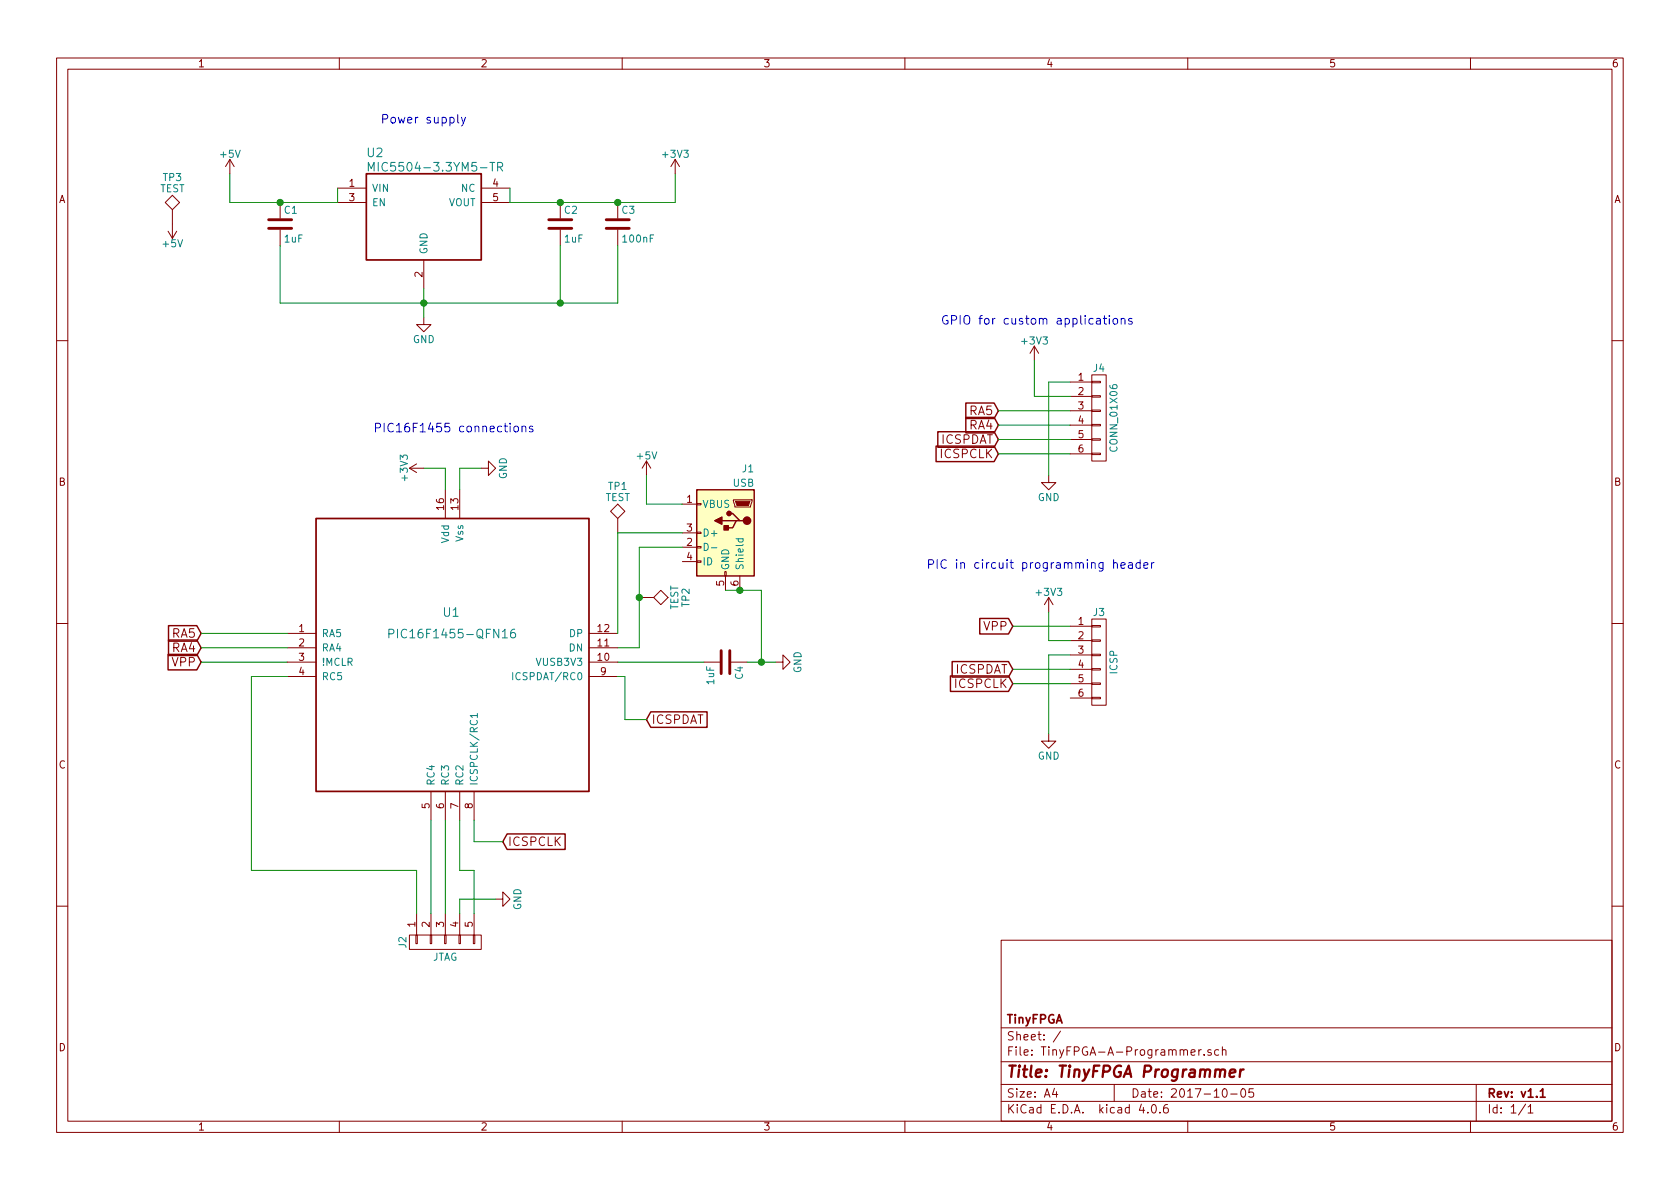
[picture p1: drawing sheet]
EESchema Schematic File Version 2
LIBS:power
LIBS:device
LIBS:transistors
LIBS:conn
LIBS:linear
LIBS:regul
LIBS:74xx
LIBS:cmos4000
LIBS:adc-dac
LIBS:memory
LIBS:xilinx
LIBS:microcontrollers
LIBS:dsp
LIBS:microchip
LIBS:analog_switches
LIBS:motorola
LIBS:texas
LIBS:intel
LIBS:audio
LIBS:interface
LIBS:digital-audio
LIBS:philips
LIBS:display
LIBS:cypress
LIBS:siliconi
LIBS:opto
LIBS:atmel
LIBS:contrib
LIBS:valves
LIBS:pic
LIBS:tinyfpga
LIBS:TinyFPGA-A-Programmer-cache
EELAYER 25 0
EELAYER END
$Descr A4 11693 8268
encoding utf-8
Sheet 1 1
Title "TinyFPGA Programmer"
Date "2017-10-05"
Rev "v1.1"
Comp "TinyFPGA"
Comment1 ""
Comment2 ""
Comment3 ""
Comment4 ""
$EndDescr
$Comp
L PIC16F1455-QFN16 U1
U 1 1
P 2000 4400
F 0 "U1" H 3200 4550 60  0000 R CNN
F 1 "PIC16F1455-QFN16" H 3600 4400 60  0000 R CNN
F 2 "Housings_DFN_QFN:QFN-16-1EP_4x4mm_Pitch0.65mm" H 2000 4400 60  0001 C CNN
F 3 "" H 2000 4400 60  0001 C CNN
	1    2000 4400
	1    0    0    -1  
$EndComp
$Comp
L MIC5504-3.3YM5-TR U2
U 1 1
P 2350 1300
F 0 "U2" H 2550 1550 60  0000 L CNN
F 1 "MIC5504-3.3YM5-TR" H 2550 1450 60  0000 L CNN
F 2 "TinyFPGA:SOT23" H 2350 1300 60  0001 C CNN
F 3 "" H 2350 1300 60  0001 C CNN
	1    2350 1300
	1    0    0    -1  
$EndComp
$Comp
L C C1
U 1 1
P 1950 1550
F 0 "C1" H 1975 1650 50  0000 L CNN
F 1 "1uF" H 1975 1450 50  0000 L CNN
F 2 "Capacitors_SMD:C_0603" H 1988 1400 50  0001 C CNN
F 3 "" H 1950 1550 50  0001 C CNN
	1    1950 1550
	1    0    0    -1  
$EndComp
$Comp
L C C2
U 1 1
P 3900 1550
F 0 "C2" H 3925 1650 50  0000 L CNN
F 1 "1uF" H 3925 1450 50  0000 L CNN
F 2 "Capacitors_SMD:C_0603" H 3938 1400 50  0001 C CNN
F 3 "" H 3900 1550 50  0001 C CNN
	1    3900 1550
	1    0    0    -1  
$EndComp
$Comp
L C C4
U 1 1
P 5050 4600
F 0 "C4" H 5075 4700 50  0000 L CNN
F 1 "1uF" H 5075 4500 50  0000 L CNN
F 2 "Capacitors_SMD:C_0603" H 5088 4450 50  0001 C CNN
F 3 "" H 5050 4600 50  0001 C CNN
	1    5050 4600
	0    1    1    0   
$EndComp
$Comp
L C C3
U 1 1
P 4300 1550
F 0 "C3" H 4325 1650 50  0000 L CNN
F 1 "100nF" H 4325 1450 50  0000 L CNN
F 2 "Capacitors_SMD:C_0603" H 4338 1400 50  0001 C CNN
F 3 "" H 4300 1550 50  0001 C CNN
	1    4300 1550
	1    0    0    -1  
$EndComp
$Comp
L GND #PWR3
U 1 1
P 3350 3250
F 0 "#PWR3" H 3350 3000 50  0001 C CNN
F 1 "GND" H 3350 3100 50  0000 C CNN
F 2 "" H 3350 3250 50  0001 C CNN
F 3 "" H 3350 3250 50  0001 C CNN
	1    3350 3250
	0    -1   -1   0   
$EndComp
$Comp
L +3V3 #PWR2
U 1 1
P 2950 3250
F 0 "#PWR2" H 2950 3100 50  0001 C CNN
F 1 "+3V3" H 2950 3390 50  0000 C CNN
F 2 "" H 2950 3250 50  0001 C CNN
F 3 "" H 2950 3250 50  0001 C CNN
	1    2950 3250
	0    -1   -1   0   
$EndComp
Wire Wire Line
	3100 3400 3100 3250
Wire Wire Line
	3100 3250 2950 3250
Wire Wire Line
	3200 3400 3200 3250
Wire Wire Line
	3200 3250 3350 3250
$Comp
L GND #PWR8
U 1 1
P 5400 4600
F 0 "#PWR8" H 5400 4350 50  0001 C CNN
F 1 "GND" H 5400 4450 50  0000 C CNN
F 2 "" H 5400 4600 50  0001 C CNN
F 3 "" H 5400 4600 50  0001 C CNN
	1    5400 4600
	0    -1   -1   0   
$EndComp
Wire Wire Line
	5200 4600 5400 4600
Wire Wire Line
	4900 4600 4300 4600
$Comp
L +3V3 #PWR7
U 1 1
P 4700 1200
F 0 "#PWR7" H 4700 1050 50  0001 C CNN
F 1 "+3V3" H 4700 1340 50  0000 C CNN
F 2 "" H 4700 1200 50  0001 C CNN
F 3 "" H 4700 1200 50  0001 C CNN
	1    4700 1200
	1    0    0    -1  
$EndComp
$Comp
L GND #PWR5
U 1 1
P 2950 2200
F 0 "#PWR5" H 2950 1950 50  0001 C CNN
F 1 "GND" H 2950 2050 50  0000 C CNN
F 2 "" H 2950 2200 50  0001 C CNN
F 3 "" H 2950 2200 50  0001 C CNN
	1    2950 2200
	1    0    0    -1  
$EndComp
$Comp
L +5V #PWR1
U 1 1
P 1600 1200
F 0 "#PWR1" H 1600 1050 50  0001 C CNN
F 1 "+5V" H 1600 1340 50  0000 C CNN
F 2 "" H 1600 1200 50  0001 C CNN
F 3 "" H 1600 1200 50  0001 C CNN
	1    1600 1200
	1    0    0    -1  
$EndComp
Wire Wire Line
	3550 1400 4700 1400
Connection ~ 3900 1400
Wire Wire Line
	4700 1400 4700 1200
Connection ~ 4300 1400
Wire Wire Line
	1600 1200 1600 1400
Wire Wire Line
	1600 1400 2350 1400
Connection ~ 1950 1400
Wire Wire Line
	2350 1400 2350 1300
Wire Wire Line
	2950 2000 2950 2200
Wire Wire Line
	1950 1700 1950 2100
Wire Wire Line
	1950 2100 4300 2100
Connection ~ 2950 2100
Wire Wire Line
	3900 2100 3900 1700
Wire Wire Line
	4300 2100 4300 1700
Connection ~ 3900 2100
$Comp
L CONN_01X05 J2
U 1 1
P 3100 6550
F 0 "J2" H 3100 6850 50  0000 C CNN
F 1 "JTAG" V 3200 6550 50  0000 C CNN
F 2 "Pin_Headers:Pin_Header_Straight_1x05_Pitch2.54mm" H 3100 6550 50  0001 C CNN
F 3 "" H 3100 6550 50  0001 C CNN
	1    3100 6550
	0    -1   1    0   
$EndComp
$Comp
L GND #PWR4
U 1 1
P 3450 6250
F 0 "#PWR4" H 3450 6000 50  0001 C CNN
F 1 "GND" H 3450 6100 50  0000 C CNN
F 2 "" H 3450 6250 50  0001 C CNN
F 3 "" H 3450 6250 50  0001 C CNN
	1    3450 6250
	0    -1   -1   0   
$EndComp
Wire Wire Line
	2000 4700 1750 4700
Wire Wire Line
	1750 4700 1750 6050
Wire Wire Line
	1750 6050 2900 6050
Wire Wire Line
	2900 6050 2900 6350
Wire Wire Line
	3000 5700 3000 6350
Wire Wire Line
	3100 5700 3100 6350
Wire Wire Line
	3200 5700 3200 6050
Wire Wire Line
	3200 6050 3300 6050
Wire Wire Line
	3300 6050 3300 6350
Wire Wire Line
	3450 6250 3200 6250
Wire Wire Line
	3200 6250 3200 6350
$Comp
L USB_OTG J1
U 1 1
P 5050 3700
F 0 "J1" H 4850 4150 50  0000 L CNN
F 1 "USB" H 4850 4050 50  0000 L CNN
F 2 "TinyFPGA:FCI-Micro-USB" H 5200 3650 50  0001 C CNN
F 3 "" H 5200 3650 50  0001 C CNN
	1    5050 3700
	-1   0    0    -1  
$EndComp
Wire Wire Line
	4750 3800 4450 3800
Wire Wire Line
	4450 4500 4300 4500
Wire Wire Line
	5300 4100 5300 4600
Wire Wire Line
	5050 4100 5300 4100
Connection ~ 5300 4600
Connection ~ 5150 4100
$Comp
L +5V #PWR6
U 1 1
P 4500 3300
F 0 "#PWR6" H 4500 3150 50  0001 C CNN
F 1 "+5V" H 4500 3440 50  0000 C CNN
F 2 "" H 4500 3300 50  0001 C CNN
F 3 "" H 4500 3300 50  0001 C CNN
	1    4500 3300
	1    0    0    -1  
$EndComp
Wire Wire Line
	4500 3300 4500 3500
Wire Wire Line
	4500 3500 4750 3500
$Comp
L CONN_01X06 J3
U 1 1
P 7650 4600
F 0 "J3" H 7650 4950 50  0000 C CNN
F 1 "ICSP" V 7750 4600 50  0000 C CNN
F 2 "Pin_Headers:Pin_Header_Straight_1x06_Pitch2.54mm" H 7650 4600 50  0001 C CNN
F 3 "" H 7650 4600 50  0001 C CNN
	1    7650 4600
	1    0    0    -1  
$EndComp
Text GLabel 4500 5000 2    60   Input ~ 0
ICSPDAT
Wire Wire Line
	4300 4700 4350 4700
Wire Wire Line
	4350 4700 4350 5000
Wire Wire Line
	4350 5000 4500 5000
Text GLabel 3500 5850 2    60   Input ~ 0
ICSPCLK
Wire Wire Line
	3300 5700 3300 5850
Wire Wire Line
	3300 5850 3500 5850
Text GLabel 1400 4600 0    60   Input ~ 0
VPP
Wire Wire Line
	2000 4600 1400 4600
$Comp
L GND #PWR13
U 1 1
P 7300 5100
F 0 "#PWR13" H 7300 4850 50  0001 C CNN
F 1 "GND" H 7300 4950 50  0000 C CNN
F 2 "" H 7300 5100 50  0001 C CNN
F 3 "" H 7300 5100 50  0001 C CNN
	1    7300 5100
	1    0    0    -1  
$EndComp
Wire Wire Line
	7300 5100 7300 4550
Wire Wire Line
	7300 4550 7450 4550
$Comp
L +3V3 #PWR12
U 1 1
P 7300 4250
F 0 "#PWR12" H 7300 4100 50  0001 C CNN
F 1 "+3V3" H 7300 4390 50  0000 C CNN
F 2 "" H 7300 4250 50  0001 C CNN
F 3 "" H 7300 4250 50  0001 C CNN
	1    7300 4250
	1    0    0    -1  
$EndComp
Wire Wire Line
	7300 4250 7300 4450
Wire Wire Line
	7300 4450 7450 4450
Text GLabel 7050 4350 0    60   Input ~ 0
VPP
Wire Wire Line
	7050 4350 7450 4350
Text GLabel 7050 4650 0    60   Input ~ 0
ICSPDAT
Text GLabel 7050 4750 0    60   Input ~ 0
ICSPCLK
Wire Wire Line
	7050 4650 7450 4650
Wire Wire Line
	7450 4750 7050 4750
Wire Wire Line
	3550 1300 3550 1400
$Comp
L CONN_01X06 J4
U 1 1
P 7650 2900
F 0 "J4" H 7650 3250 50  0000 C CNN
F 1 "CONN_01X06" V 7750 2900 50  0000 C CNN
F 2 "Pin_Headers:Pin_Header_Straight_1x06_Pitch2.54mm" H 7650 2900 50  0001 C CNN
F 3 "" H 7650 2900 50  0001 C CNN
	1    7650 2900
	1    0    0    -1  
$EndComp
$Comp
L +3V3 #PWR10
U 1 1
P 7200 2500
F 0 "#PWR10" H 7200 2350 50  0001 C CNN
F 1 "+3V3" H 7200 2640 50  0000 C CNN
F 2 "" H 7200 2500 50  0001 C CNN
F 3 "" H 7200 2500 50  0001 C CNN
	1    7200 2500
	1    0    0    -1  
$EndComp
$Comp
L GND #PWR11
U 1 1
P 7300 3300
F 0 "#PWR11" H 7300 3050 50  0001 C CNN
F 1 "GND" H 7300 3150 50  0000 C CNN
F 2 "" H 7300 3300 50  0001 C CNN
F 3 "" H 7300 3300 50  0001 C CNN
	1    7300 3300
	1    0    0    -1  
$EndComp
Wire Wire Line
	7300 2650 7300 3300
Text GLabel 6950 3050 0    60   Input ~ 0
ICSPDAT
Text GLabel 6950 3150 0    60   Input ~ 0
ICSPCLK
Text GLabel 6950 2950 0    60   Input ~ 0
RA4
Text GLabel 6950 2850 0    60   Input ~ 0
RA5
Wire Wire Line
	6950 2850 7450 2850
Wire Wire Line
	6950 2950 7450 2950
Wire Wire Line
	6950 3050 7450 3050
Wire Wire Line
	6950 3150 7450 3150
Text GLabel 1400 4400 0    60   Input ~ 0
RA5
Text GLabel 1400 4500 0    60   Input ~ 0
RA4
Wire Wire Line
	1400 4400 2000 4400
Wire Wire Line
	2000 4500 1400 4500
Wire Wire Line
	7300 2650 7450 2650
Wire Wire Line
	7200 2500 7200 2750
Wire Wire Line
	7200 2750 7450 2750
$Comp
L TEST TP3
U 1 1
P 1200 1550
F 0 "TP3" H 1200 1850 50  0000 C BNN
F 1 "TEST" H 1200 1800 50  0000 C CNN
F 2 "Measurement_Points:Measurement_Point_Round-SMD-Pad_Big" H 1200 1550 50  0001 C CNN
F 3 "" H 1200 1550 50  0001 C CNN
	1    1200 1550
	1    0    0    -1  
$EndComp
$Comp
L TEST TP1
U 1 1
P 4300 3700
F 0 "TP1" H 4300 4000 50  0000 C BNN
F 1 "TEST" H 4300 3950 50  0000 C CNN
F 2 "Measurement_Points:Measurement_Point_Round-SMD-Pad_Big" H 4300 3700 50  0001 C CNN
F 3 "" H 4300 3700 50  0001 C CNN
	1    4300 3700
	1    0    0    -1  
$EndComp
$Comp
L TEST TP2
U 1 1
P 4450 4150
F 0 "TP2" H 4450 4450 50  0000 C BNN
F 1 "TEST" H 4450 4400 50  0000 C CNN
F 2 "Measurement_Points:Measurement_Point_Round-SMD-Pad_Big" H 4450 4150 50  0001 C CNN
F 3 "" H 4450 4150 50  0001 C CNN
	1    4450 4150
	0    1    1    0   
$EndComp
$Comp
L +5V #PWR9
U 1 1
P 1200 1550
F 0 "#PWR9" H 1200 1400 50  0001 C CNN
F 1 "+5V" H 1200 1690 50  0000 C CNN
F 2 "" H 1200 1550 50  0001 C CNN
F 3 "" H 1200 1550 50  0001 C CNN
	1    1200 1550
	-1   0    0    1   
$EndComp
Wire Wire Line
	4450 3800 4450 4500
Connection ~ 4450 4150
Wire Wire Line
	4300 4400 4300 3700
Wire Wire Line
	4300 3700 4750 3700
Text Notes 6550 2250 0    60   ~ 0
GPIO for custom applications
Text Notes 6450 3950 0    60   ~ 0
PIC in circuit programming header
Text Notes 2650 850  0    60   ~ 0
Power supply
Text Notes 2600 3000 0    60   ~ 0
PIC16F1455 connections
$EndSCHEMATC
